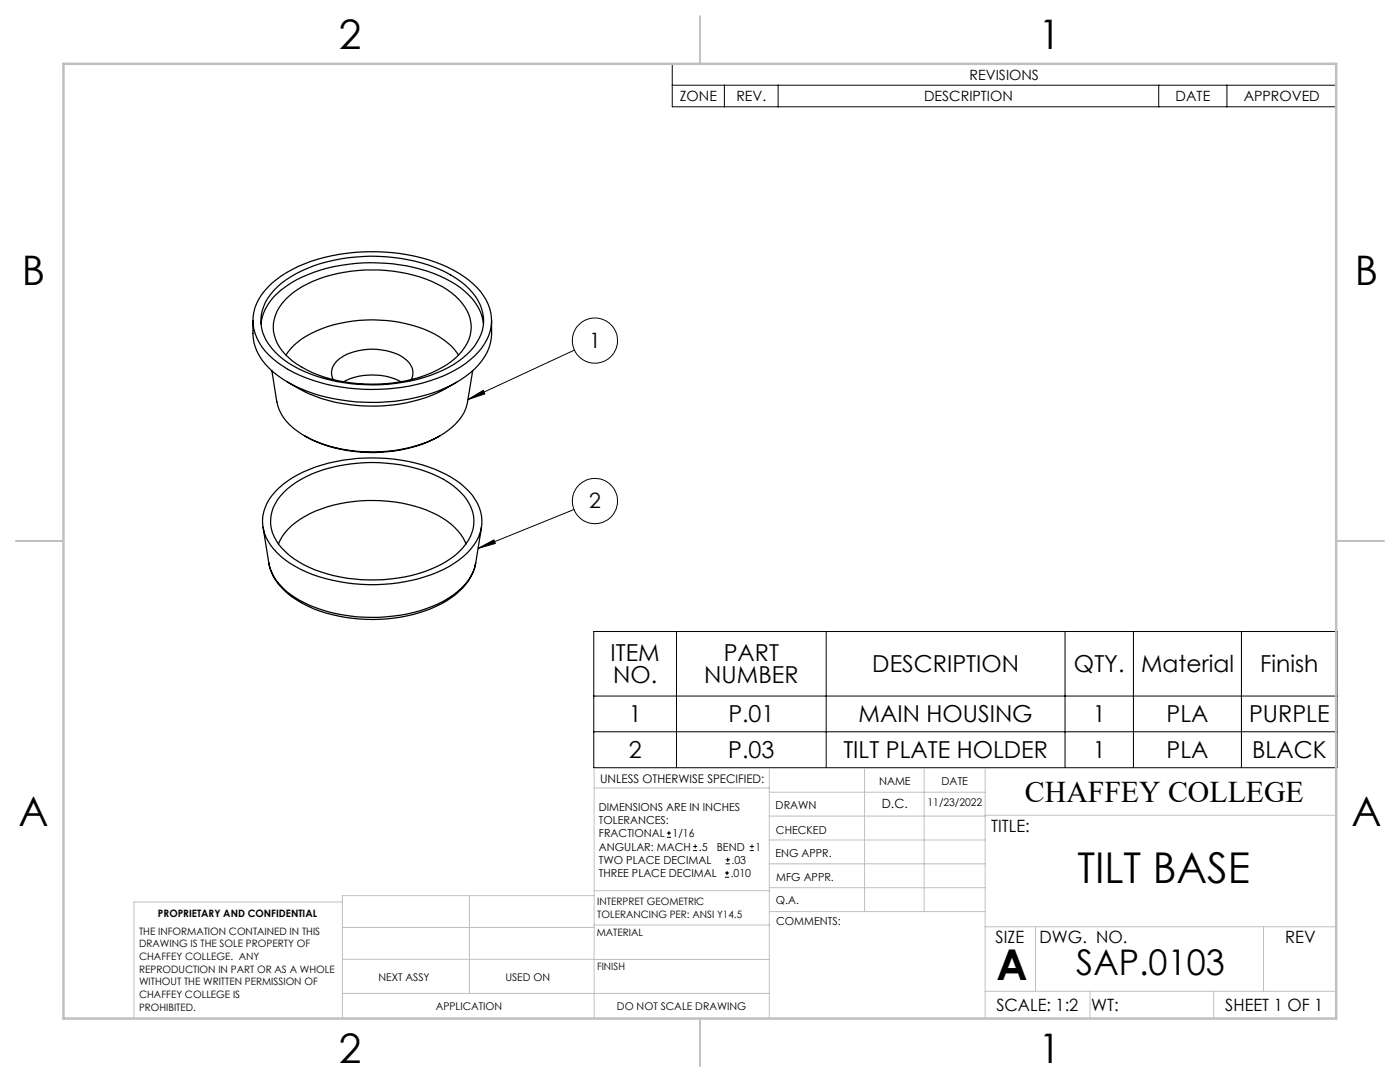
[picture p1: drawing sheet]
<svg xmlns="http://www.w3.org/2000/svg" width="279mm" height="216mm" viewBox="0 0 279 216" stroke-linecap="round" stroke-linejoin="round" font-family="sans-serif">
<g fill="none" stroke="#000" stroke-width=".25">
<path d="M54.3 56.5a28.7 28.7 0 0 1 16.3-6.1 35.8 35.8 0 0 1 21.1 4.2 11.9 11.9 0 0 1 6.4 8.8 10 10 0 0 1-4.3 8.4 29.5 29.5 0 0 1-16.6 5.8 35.6 35.6 0 0 1-19.8-3.9 13.1 13.1 0 0 1-6.7-7.8 9 9 0 0 1 2.8-8.6zM54.6 58a22.4 22.4 0 0 1 12-6.1 35.7 35.7 0 0 1 22.3 2.4 13.5 13.5 0 0 1 7.2 7.3 8.2 8.2 0 0 1-2.2 8.4 23.6 23.6 0 0 1-13.4 6.3 34.6 34.6 0 0 1-21.9-3.3 12.1 12.1 0 0 1-6.4-7.5 8.4 8.4 0 0 1 2.4-7.5zM56.9 59.8a22 22 0 0 1 13.2-5.7 30.7 30.7 0 0 1 18.2 3.1 10.5 10.5 0 0 1 5.7 7.3 8.5 8.5 0 0 1-3.9 7.6 27.9 27.9 0 0 1-18.6 4.5 24 24 0 0 1-13.8-5.2 7.6 7.6 0 0 1-1.9-10.1zM50.5 64v2.6a10.2 10.2 0 0 0 4 7.6l2.9 2.1M52.1 64.6a10.4 10.4 0 0 1 5-7.4 31.1 31.1 0 0 1 19.8-4.7 28.8 28.8 0 0 1 15.1 5 10.6 10.6 0 0 1 4.5 7.1M54.3 74l.9 6.2a9.8 9.8 0 0 0 5.1 6.5 29.8 29.8 0 0 0 21.5 2.6 17.5 17.5 0 0 0 10.3-6.2 7 7 0 0 0 1.2-2.9l1-6.2M57.1 70.8a13.7 13.7 0 0 1 7.1-5.2 29.4 29.4 0 0 1 22.5 1l1.8 1.2a10.2 10.2 0 0 1 3 3M57.4 76.3a32.1 32.1 0 0 0 23.6 4.1 27.5 27.5 0 0 0 10.1-4.1M66.5 75.7a3.2 3.2 0 0 1 1.4-4.2 12.2 12.2 0 0 1 12.7 0 3.3 3.3 0 0 1 1.5 4.2M68.6 76.2a12.9 12.9 0 0 1 11.4 0M98.1 64a11.2 11.2 0 0 1-1.4 7.3 19.4 19.4 0 0 1-10.8 7.3 38.9 38.9 0 0 1-26.1-1.2l-2.4-1.1M55 98.1a23.5 23.5 0 0 1 13.4-6.3 33.7 33.7 0 0 1 21.7 3.5 12.1 12.1 0 0 1 5.8 6.8 8.4 8.4 0 0 1-2.6 8.2 24.8 24.8 0 0 1-13.9 6 34 34 0 0 1-20.5-3.3 11.9 11.9 0 0 1-6.3-7.5 8.2 8.2 0 0 1 2.4-7.4z"/>
<path d="M56.6 98.3a22.7 22.7 0 0 1 13.4-5.7 30.2 30.2 0 0 1 19.5 3.6 10.4 10.4 0 0 1 5 6.8 8.6 8.6 0 0 1-3.7 7.8 27.4 27.4 0 0 1-17.2 4.9 27.8 27.8 0 0 1-15-4.2 9.9 9.9 0 0 1-4.6-6.9 7.9 7.9 0 0 1 2.6-6.3zM60.8 87l.3 .1M87.8 87a29.2 29.2 0 0 1-22.4 2l-2.3-.8-2-1.1M52.5 105.2l1.2 7.2M55.6 108.5a12 12 0 0 1 6.3-6 30.7 30.7 0 0 1 25.3 .2 11.8 11.8 0 0 1 5.8 5.8M94.9 112.4a10.6 10.6 0 0 1-4.9 6.9 29.1 29.1 0 0 1-18.4 4.2 25.8 25.8 0 0 1-13.9-4.8 10.6 10.6 0 0 1-4-6.3M94.9 112.4a10.5 10.5 0 0 1-5.3 6.9 31.5 31.5 0 0 1-21.2 3.4 22.5 22.5 0 0 1-12.1-5.6 9.2 9.2 0 0 1-2.6-4.7M96.1 105.2l-1.2 7.2"/>
</g>
<g fill="none" stroke="#000" stroke-width=".2">
<path d="M134.2 12.7h132.5v8.6h-132.5zM134.2 17h132.5M144.6 17v4.3M155.3 17v4.3M231.2 17v4.3M244.9 17v4.3M93.4 79.7l3-1.8 .4 .7zM114.7 69.8l-21.3 9.9M95.4 109.4l3.2-1.7 .2 .7zM114.5 101.7l-19.1 7.7M118.5 126h148.3v27.2h-148.3zM118.5 138.9h148.3"/>
<path d="M135 126v27.2M164.9 126v27.2M212.5 126v27.2M226.2 126v27.2M247.8 126v27.2M118.5 146h148.3M133.1 167.1h.8M133.1 166.2h.8M133.5 165.8v.9M138.3 169.7h.8M138.3 168.9h.8M138.7 168.5v.8"/>
<path d="M144.7 175h.8M144.7 174.2h.8M144.8 172.4h.9M144.8 171.6h.9M145.1 173.8v.8M145.2 171.1v.9M149.6 169.7h.9M149.6 168.9h.9M150.1 168.5v.8"/>
<circle cx="118.7" cy="68" r="4.5"/>
<circle cx="118.7" cy="100" r="4.5"/>
</g>
<g fill="none" stroke="#c0c0c0" stroke-width=".2">
<path d="M118.6 157.2h34.9M153.5 153.3v49.9M153.5 158.1h43.1M172.5 153.3v28.6M184.4 153.3v28.6M196.6 153.3v49.9M266.7 153.3h-148.1v49.9M68.3 180h-41.6v23.2M93.7 178.7v19.5M118.6 178.7h-50.3v24.5M118.6 177.7h35M153.5 167.6h43.1"/>
<path d="M153.5 162.8h43.1M153.5 172.4h43.1M153.5 177.1h43.1M196.6 162.7h70.1M68.3 198.2h85.2M68.3 191.4l85.2 .1M68.3 185.1h50.3M118.6 184.6h35M153.6 181.9h43M196.6 197.8h70.1M196.6 184.9h70.1M206.7 184.9v12.9"/>
<path d="M217.5 197.8v5.4M242.2 197.8v5.4M252.2 184.9v12.9"/>
</g>
<path d="M139.7 3.2v9.5M3.1 107.9h9.6M266.7 107.9h9.5M139.7 203.2v9.6" fill="none" stroke="#c0c0c0" stroke-width=".25"/>
<path d="M12.7 12.7h254v190.5h-254z" fill="none" stroke="#c0c0c0" stroke-width=".5"/>
<path d="M93.4 79.7l3-1.8 .4 .7zM95.4 109.4l3.2-1.7 .2 .7z" fill="#000"/>
<g font-size="8.5">
<text x="215" y="176.3">TILT BASE</text>
<text x="198.9" y="195.5">A</text>
</g>
<g font-size="8.1">
<text x="67.6" y="9.7">2</text>
<text x="207.3" y="9.7">1</text>
<text x="4.4" y="57">B</text>
<text x="270.4" y="57">B</text>
<text x="3.7" y="164.9">A</text>
<text x="269.7" y="164.9">A</text>
<text x="67.6" y="212.2">2</text>
<text x="207.3" y="212.2">1</text>
</g>
<text font-size="7.1" x="214.8" y="194.6">SAP.0103</text>
<text font-size="6" x="204.6" y="160.1">CHAFFEY COLLEGE</text>
<g font-size="4.7">
<text x="121.8" y="131.9">ITEM</text>
<text x="144.4" y="131.9">PART</text>
<text x="122.4" y="136.4">NO.</text>
<text x="140.6" y="136.4">NUMBER</text>
<text x="174.1" y="134.1">DESCRIPTION</text>
<text x="214.3" y="134.1">QTY.</text>
<text x="227.7" y="134.1">Material</text>
<text x="251.5" y="134.1">Finish</text>
<text x="125.5" y="144.1">1</text>
<text x="145.4" y="144.1">P.01</text>
<text x="171.4" y="144.1">MAIN HOUSING</text>
<text x="218.1" y="144.1">1</text>
<text x="232.8" y="144.1">PLA</text>
<text x="249.3" y="144.1">PURPLE</text>
<text x="125.5" y="151.3">2</text>
<text x="145.3" y="151.3">P.03</text>
<text x="168.3" y="151.3">TILT PLATE HOLDER</text>
<text x="218.1" y="151.3">1</text>
<text x="232.8" y="151.3">PLA</text>
<text x="249.9" y="151.3">BLACK</text>
</g>
<g font-size="4.2">
<text x="117.6" y="69.4">1</text>
<text x="117.6" y="101.5">2</text>
</g>
<g font-size="3.4">
<text x="197.8" y="166">TITLE:</text>
<text x="198.7" y="188.1">SIZE</text>
<text x="207.5" y="188.1">DWG. NO.</text>
<text x="256.5" y="188.2">REV</text>
<text x="198.8" y="201.7">SCALE: 1:2</text>
<text x="217.7" y="201.8">WT:</text>
<text x="244.5" y="201.7">SHEET 1 OF 1</text>
</g>
<g font-size="2.8">
<text x="193.5" y="15.9">REVISIONS</text>
<text x="135.7" y="20.2">ZONE</text>
<text x="147" y="20.2">REV.</text>
<text x="184.4" y="20.2">DESCRIPTION</text>
<text x="234.6" y="20.2">DATE</text>
<text x="248.2" y="20.2">APPROVED</text>
</g>
<text font-size="2.5" x="176" y="161.3">D.C.</text>
<text font-size="2.4" x="119.8" y="156.2">UNLESS OTHERWISE SPECIFIED:</text>
<g font-size="2.2">
<text x="119.5" y="161.8">DIMENSIONS ARE IN INCHES</text>
<text x="154.8" y="161.4">DRAWN</text>
<text x="175.4" y="156.6">NAME</text>
<text x="187.9" y="156.7">DATE</text>
<text x="119.5" y="164.4">TOLERANCES:</text>
<text x="119.5" y="167.1">FRACTIONAL</text>
<text x="134.2" y="167.1">1/16</text>
<text x="154.9" y="166.3">CHECKED</text>
<text x="119.5" y="172.4">TWO PLACE DECIMAL</text>
<text x="119.5" y="169.7">ANGULAR: MACH</text>
<text x="139.5" y="169.7">.5</text>
<text x="143" y="169.7">BEND</text>
<text x="146" y="172.4">.03</text>
<text x="150.8" y="169.7">1</text>
<text x="154.8" y="171">ENG APPR.</text>
<text x="119.5" y="175">THREE PLACE DECIMAL</text>
<text x="145.8" y="175">.010</text>
<text x="154.9" y="175.7">MFG APPR.</text>
<text x="154.9" y="180.4">Q.A.</text>
<text x="154.9" y="184.6">COMMENTS:</text>
</g>
<g font-size="2.1">
<text x="185.1" y="160.7">11/23/2022</text>
<text x="75.5" y="195.7">NEXT ASSY</text>
<text x="100.9" y="195.7">USED ON</text>
<text x="86.9" y="201.5">APPLICATION</text>
<text x="123.1" y="201.6">DO NOT SCALE DRAWING</text>
</g>
<g font-size="2">
<text x="31.5" y="182.9">PROPRIETARY AND CONFIDENTIAL</text>
<text x="119.2" y="180.6">INTERPRET GEOMETRIC</text>
<text x="119.2" y="183.1">TOLERANCING PER: ANSI Y14.5</text>
<text x="27.8" y="186.5">THE INFORMATION CONTAINED IN THIS</text>
<text x="27.8" y="189">DRAWING IS THE SOLE PROPERTY OF</text>
<text x="27.8" y="191.6">CHAFFEY COLLEGE. ANY</text>
<text x="119.1" y="186.7">MATERIAL</text>
<text x="27.8" y="194.1">REPRODUCTION IN PART OR AS A WHOLE</text>
<text x="27.8" y="196.6">WITHOUT THE WRITTEN PERMISSION OF</text>
<text x="119.1" y="193.5">FINISH</text>
<text x="27.8" y="199.1">CHAFFEY COLLEGE IS</text>
<text x="27.8" y="201.7">PROHIBITED.</text>
</g>
</svg>
